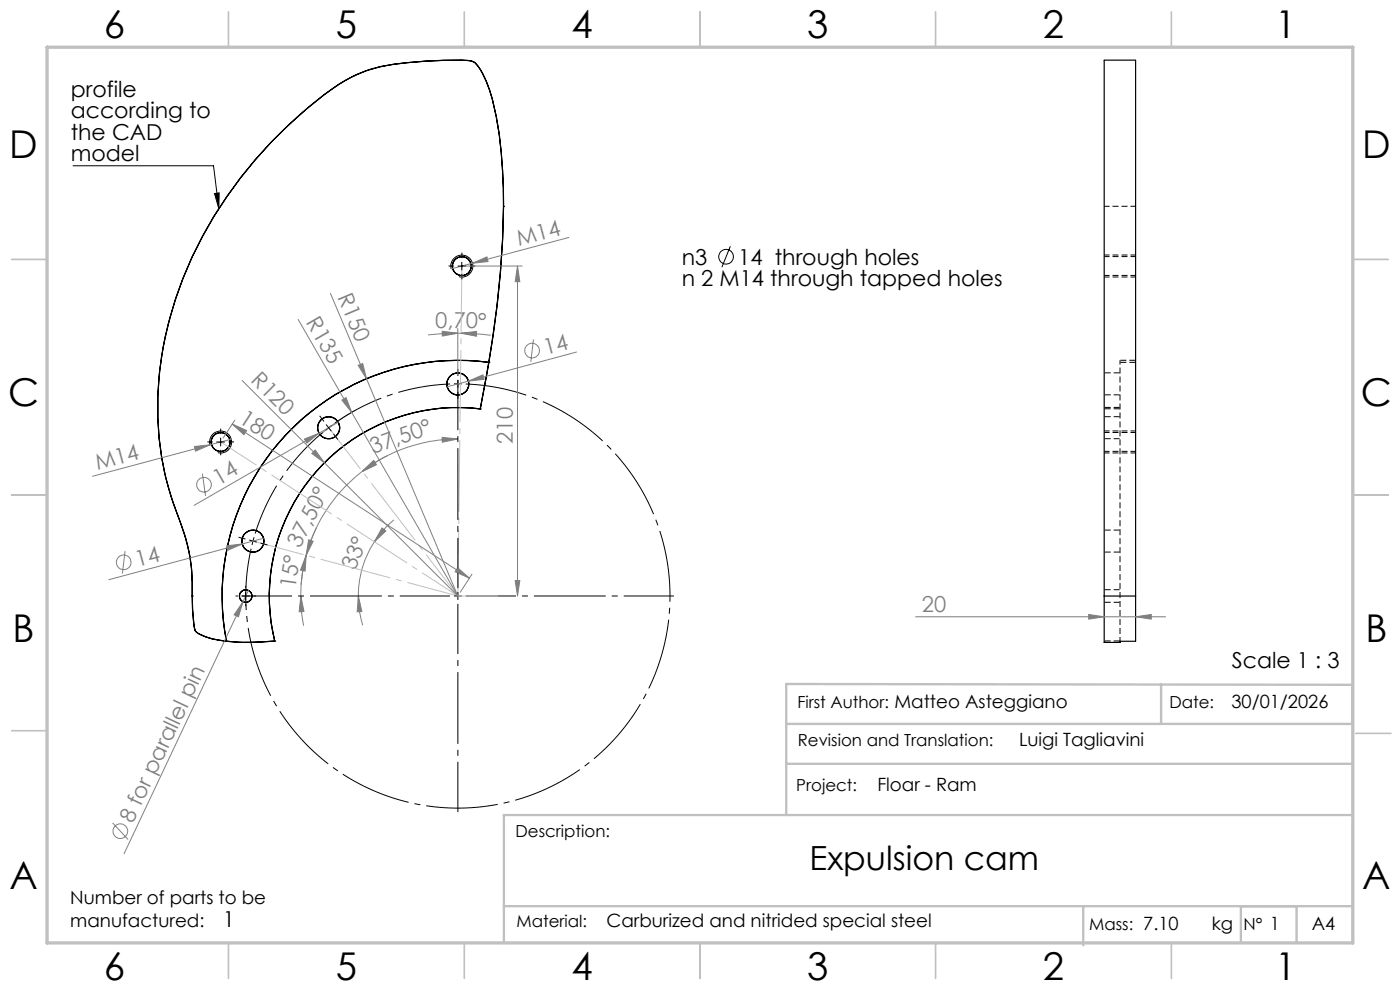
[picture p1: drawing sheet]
<svg xmlns="http://www.w3.org/2000/svg" width="297mm" height="210mm" viewBox="0 0 297 210" stroke-linecap="round" stroke-linejoin="round" font-family="sans-serif">
<g fill="none" stroke="#000" stroke-width=".25">
<path d="M106.8 43.8h.1M106.8 43.8a205.8 205.8 0 0 1-3.1 33.1M106.8 43.8a93 93 0 0 0-2.4-22.9 17 17 0 0 0-3.7-7.6 5.6 5.6 0 0 0-2.8-.5 95.5 95.5 0 0 0-16.9 1.3 28.3 28.3 0 0 0-12.3 6 91.8 91.8 0 0 0-31.4 43 67.1 67.1 0 0 0 .7 47 37.8 37.8 0 0 1 2.8 16.3M106.8 43.8a227.9 227.9 0 0 1-4.9 42.9M106.8 43.8a93 93 0 0 0-2.4-22.9 17 17 0 0 0-3.7-7.6 4.9 4.9 0 0 0-2.8-.5 90.5 90.5 0 0 0-17.5 1.4 29.3 29.3 0 0 0-11.5 5.8 91.7 91.7 0 0 0-31.8 43.8 67.2 67.2 0 0 0 1.3 47.5 36.3 36.3 0 0 1 2.4 15.1M103.7 76.9h.1M103.7 76.9a50 50 0 0 0-55.7 59.1M103.7 76.9l-1.8 9.8M101.9 86.7h.1M101.9 86.7a40 40 0 0 0-43.6 49.3M40.8 126.4h.1M40.8 126.4a30.6 30.6 0 0 0 .6 7.4 4.2 4.2 0 0 0 2.3 1.3l1.3 .4 3 .5"/>
<path d="M40.8 126.4a25 25 0 0 0 .7 7.5 7.2 7.2 0 0 0 3.5 1.6 40.4 40.4 0 0 0 13.3 .5M48 136h.1M58.3 136h.1M58.3 136l-6.8 .3-3.5-.3M234.2 126.4v-113.6h6.7v113.6M234.2 126.4v9.9h3.4v-.3h3.3v-9.6M234.2 126.4h6.7"/>
<circle cx="98" cy="56.5" r="2.02"/>
<circle cx="46.8" cy="93.8" r="1.99"/>
<circle cx="69.7" cy="90.7" r="2.34"/>
<circle cx="69.7" cy="90.7" r="2.35"/>
<circle cx="97.1" cy="81.4" r="2.34"/>
<circle cx="53.7" cy="114.8" r="2.33"/>
<circle cx="53.7" cy="114.8" r="2.34"/>
<circle cx="52.1" cy="126.4" r="1.33"/>
</g>
<path d="M234.3 58.4h6.6M234.3 54.1h6.6M234.3 58.8h6.6M240.9 43.8h-6.6M240.9 54.4h-6.6M234.3 95.7h6.6M234.3 91.4h6.6M234.3 96.1h6.6M240.9 91.7h-6.6" fill="none" stroke="#000" stroke-width=".21" stroke-dasharray="1.3 .6" stroke-dashoffset=".2" stroke-linecap="butt"/>
<g fill="none" stroke="#000" stroke-width=".21" stroke-dasharray="1.3 .6" stroke-dashoffset="-.1" stroke-linecap="butt">
<path d="M237.6 79.1h-3.3M240.9 76.9h-3.3M240.9 76.4h-3.3M234.3 93.1h3.3M234.3 83.8h3.3M237.6 86.7h-3.3M237.6 86.4h-3.3M237.6 88.4h-3.3M234.3 117.1h3.3M237.6 112.4h-3.3M234.3 136h3.3M234.3 127.8h3.3"/>
<path d="M237.6 125.1h-3.3"/>
</g>
<path d="M237.6 136v-59.6" fill="none" stroke="#000" stroke-width=".21" stroke-dasharray="1.3 .6" stroke-dashoffset=".4" stroke-linecap="butt"/>
<g fill="none" stroke="#808080" stroke-width=".21">
<path d="M99 56.4h11.8M100.2 55.8l3.1-1.3 .2 1zM109.8 56.4l.5 3.4h-1zM109.8 56.4v70M120.7 50.4l-25 6.6M63.3 67.8l11.3 19.7M70.1 62.2l7.7 18.2M76 77.5l.9-.4 .9 3.3zM93.8 70.3l3.3 .4-3.3 .6zM97.1 70.7h.7M97.1 70.7l-3.2 .1-3.1 .2M97.1 69.7v9.9"/>
<path d="M97.8 70.7l3.3-.4v1zM97.8 70.7l6.3 .4M113.2 72l-.6 4.8M122.3 74.7l-27.4 7.3M41.2 94.7l3.4-.3-3.1 1.3zM49.1 93.2l-29.5 7.8M49.2 89.9l3.1 1.4-.5 .9zM49.2 89.9l50.4 32.8M49.8 89.1l-2.5 3.8M51.4 80.7l17.4 17.5M64.6 93.1l3.1-1.2-2.6 2.1zM66.9 95.5l1.9 2.7-2.7-2z"/>
<path d="M67.7 91.9l-26.5 15.3M68.8 98.2l28.3 28.2M71.8 89.6l-4.1 2.3M72.5 84.9l.9-.6 1.2 3.2zM74.6 87.5l22.5 38.9M75.5 87a41.7 41.7 0 0 0-7.4 5.1M77.8 80.4l19.3 46M82.2 96.7l-2.1 1.1-3.3 2.2M93.8 92.8l3.3 .3-3.3 .7zM97.1 93.1a33.2 33.2 0 0 0-20.3 6.9M99.4 80.8l3-1.3 .3 1zM26.5 116.9l-.5 4.8"/>
<path d="M42.9 100.5l.7 4.7M48.1 115.8l3.3-.4-3.1 1.3zM55.9 114.2l-32.8 8.8M64.9 117.8l-.2 3.3-1-.2zM64.9 117.8l-.8 3.9-.2 2.3M64.9 117.8a33.3 33.3 0 0 0-1.1 8.6M65.5 114.5l.9 .3-1.5 3zM67.1 111.9l-1.5 3.7-.7 2.2M76.8 100l2.5-2.3 .5 .9zM76.8 100a33.5 33.5 0 0 0-11.9 17.8M79.4 115a20.6 20.6 0 0 0-3.4 11.4M81 112l.8 .6-2.4 2.4z"/>
<path d="M83.6 110.3a20.3 20.3 0 0 0-4.2 4.7M51.5 127.7l-.9 3.1-.9-.4zM51.5 127.7l-25.2 53.4M52.7 125.2l-1.2 2.5M63.8 126.4l.7 3.3-1 .1zM63.8 126.4a31.6 31.6 0 0 0 .6 6.3M76 126.4l.8 3.3-1 .1zM76 126.4a21 21 0 0 0 .9 6.2M97.1 120.4l2.5 2.3-3-1.4zM100.1 121.8l-2.5 3.8M109.3 123.1h1l-.5 3.3zM194.2 130.8h53.1"/>
<path d="M231 130.3l3.2 .5-3.2 .5zM240.9 130.8l3.3-.5v1zM23.9 174.5l3.3 3.6"/>
<circle cx="112.9" cy="74.4" r="1.55"/>
<circle cx="26.2" cy="119.3" r="1.55"/>
<circle cx="43.3" cy="102.8" r="1.56"/>
<circle cx="25.5" cy="176.3" r="1.55"/>
</g>
<g fill="none" stroke="#000" stroke-width=".21">
<path d="M15.5 35.2h29.8l1.1 9.1M45.5 41.1l1-.2-.1 3.4zM95.7 57a2.34 2.34 0 0 1 2.1-2.9 2.34 2.34 0 0 1 2.5 2.5 2.34 2.34 0 0 1-2.9 2.1M97.2 56.4h1.6M98 55.6v1.7M154.9 52.2l-1.8 4.5M44.6 94.4a2.33 2.33 0 0 1 2-3 2.33 2.33 0 0 1 2.5 2.6 2.33 2.33 0 0 1-2.9 2M46 93.8h1.6M46.8 92.9v1.7M69.2 90.1l.5 .6M69.7 90.7l-.6 .6M69.7 90.7l.5 .7"/>
<path d="M70.4 90.2l-.7 .5M51.3 126.4h1.7M52.1 125.6v1.7"/>
<circle cx="154" cy="54.5" r="1.55"/>
</g>
<g fill="none" stroke="#000" stroke-width=".21" stroke-dasharray="15.2 1.3 1.3 1.3" stroke-linecap="butt">
<path d="M96.3 56.4h-1.1M98 54.8v-1.2M98 58.1v1.2M99.7 56.4h1.1M97.1 79.8v-1.5M45.2 93.7h-1.2M46.8 92.1v-1.2M46.8 95.4v1.2M48.5 93.7h1.2M68.7 89.4l-.9-1.2M70.8 92l.9 1.2M97.1 81.4h-.8"/>
<path d="M97.1 81.4h.9M97.1 81.4v-.8M97.1 81.4v.9M97.1 83.1v1.5M52.1 114.3l-1.5-.3M53.7 114.8l-.2 .8M53.7 114.8l.2-.8M53.7 114.8l-.8-.2M53.7 114.8l.8 .2M55.3 115.2l1.4 .4M50.5 126.4h-.5M52.1 124.8v-.5"/>
<path d="M52.1 128.1v.5M53.8 126.4h.5M97.1 126.4v-.8M97.1 126.4h-.8M97.1 126.4v.9M97.1 126.4h.9"/>
</g>
<path d="M68.4 91.8a45 45 0 0 0-14.3 21.4M95.5 81.5a45 45 0 0 0-24.4 8.2" fill="none" stroke="#000" stroke-width=".21" stroke-dasharray="15.2 1.3 1.3 1.3" stroke-dashoffset="4.1" stroke-linecap="butt"/>
<path d="M53.3 116.4a45 45 0 0 0 36.6 54.4 45 45 0 0 0 52-39.9 45 45 0 0 0-43.1-49.4" fill="none" stroke="#000" stroke-width=".21" stroke-dasharray="15.2 1.3 1.3 1.3" stroke-dashoffset="2.1" stroke-linecap="butt"/>
<path d="M69.7 90.7l27.4 35.7M53.7 114.8l43.4 11.6" fill="none" stroke="#c0c0c0" stroke-width=".21" stroke-dasharray="15.2 1.3 1.3 1.3" stroke-dashoffset="4.2" stroke-linecap="butt"/>
<path d="M97.1 126.4l.9-70" fill="none" stroke="#c0c0c0" stroke-width=".21" stroke-dasharray="15.2 1.3 1.3 1.3" stroke-dashoffset="1.2" stroke-linecap="butt"/>
<path d="M97.1 126.4l-50.3-32.7" fill="none" stroke="#c0c0c0" stroke-width=".21" stroke-dasharray="15.2 1.3 1.3 1.3" stroke-dashoffset="6.2" stroke-linecap="butt"/>
<path d="M95.5 126.4h-44.2M97.1 124.8v-44.2M97.1 128.1v44.2M98.8 126.4h44.2" fill="none" stroke="#000" stroke-width=".21" stroke-dasharray="15.2 1.3 1.3 1.3" stroke-dashoffset="4.6" stroke-linecap="butt"/>
<path d="M97.1 126.4h8.6" fill="none" stroke="#c0c0c0" stroke-width=".21"/>
<g fill="none" stroke="#c0c0c0" stroke-width=".35">
<path d="M48.5 2.5v7.5M98.5 2.5v7.5M148.5 2.5v7.5M198.5 2.5v7.5M248.5 2.5v7.5M2.5 55h7.5M287 55h7.5M2.5 105h7.5M287 105h7.5M2.5 155h7.5M287.6 155.6h7.5M48.5 200v7.5"/>
<path d="M98.5 200v7.5M148.5 200v7.5M198.5 200v7.5M248.5 200v7.5"/>
</g>
<path d="M166.8 153.6h120.1v-8.3l-120.1-.2v27.8M246.3 145.2v8.4M166.8 162h120.1M286.9 172.9h-180v27.1M106.9 192.2h180M229.8 192.2v8.3M263.2 192.2v7.7M275.1 192.2v7.7" fill="none" stroke="#c0c0c0" stroke-width=".5"/>
<path d="M10 10h277v190h-277z" fill="none" stroke="#c0c0c0" stroke-width=".7"/>
<g fill="#808080">
<path d="M76 77.5l.9-.4 .9 3.3z"/>
<path d="M72.5 84.9l.9-.6 1.2 3.2z"/>
<path d="M66.9 95.5l1.9 2.7-2.7-2z"/>
<path d="M48.1 115.8l3.3-.4-3.1 1.3z"/>
<path d="M100.2 55.8l3.1-1.3 .2 1z"/>
<path d="M41.2 94.7l3.4-.3-3.1 1.3z"/>
<path d="M99.4 80.8l3-1.3 .3 1z"/>
<path d="M64.6 93.1l3.1-1.2-2.6 2.1z"/>
<path d="M51.5 127.7l-.9 3.1-.9-.4z"/>
<path d="M109.8 56.4l.5 3.4h-1zM109.3 123.1h1l-.5 3.3z"/>
<path d="M97.1 120.4l2.5 2.3-3-1.4zM49.2 89.9l3.1 1.4-.5 .9z"/>
<path d="M97.8 70.7l3.3-.4v1zM93.8 70.3l3.3 .4-3.3 .6z"/>
<path d="M93.8 92.8l3.3 .3-3.3 .7zM76.8 100l2.5-2.3 .5 .9z"/>
<path d="M76.8 100l2.5-2.3 .5 .9zM64.9 117.8l-.2 3.3-1-.2z"/>
<path d="M81 112l.8 .6-2.4 2.4zM76 126.4l.8 3.3-1 .1z"/>
<path d="M65.5 114.5l.9 .3-1.5 3zM63.8 126.4l.7 3.3-1 .1z"/>
</g>
<path d="M45.5 41.1l1-.2-.1 3.4z" fill="#000"/>
<path d="M240.9 130.8l3.3-.5v1zM231 130.3l3.2 .5-3.2 .5z" fill="#808080"/>
<g font-size="8.1">
<text x="22" y="8">6</text>
<text x="71.2" y="8">5</text>
<text x="121.2" y="8">4</text>
<text x="171.2" y="8">3</text>
<text x="221.2" y="8">2</text>
<text x="270.5" y="8">1</text>
<text x="2" y="33.6">D</text>
<text x="289" y="33.6">D</text>
<text x="1.7" y="86.1">C</text>
<text x="288.7" y="86.1">C</text>
<text x="2.7" y="136.1">B</text>
<text x="289.7" y="136.1">B</text>
<text x="2" y="188.6">A</text>
<text x="289" y="188.6">A</text>
<text x="22" y="208">6</text>
<text x="71.2" y="208">5</text>
<text x="121.2" y="208">4</text>
<text x="171.2" y="208">3</text>
<text x="221.2" y="208">2</text>
<text x="270.5" y="208">1</text>
</g>
<text font-size="7.1" x="171.7" y="184.5">Expulsion cam</text>
<g font-size="4.7">
<text x="15" y="20.5">profile</text>
<text x="15" y="25.1">according to</text>
<text x="15" y="29.6">the CAD</text>
<text x="15" y="34.1">model</text>
<text x="144.6" y="56.2">n3</text>
<text x="156.6" y="56.2">14 through holes</text>
<text x="144.6" y="60.7">n 2 M14 through tapped holes</text>
<text x="261.3" y="141.6">Scale 1 : 3</text>
<text x="47.3" y="196.7">1</text>
</g>
<g font-size="4.7" fill="#808080">
<text x="110.1" y="52.2" transform="rotate(-15 110.1 52.2)">M14</text>
<text x="71.6" y="63" transform="rotate(67 71.6 63)">R150</text>
<text x="64.8" y="68.4" transform="rotate(60 64.8 68.4)">R135</text>
<text x="92.3" y="69.6" transform="rotate(1 92.3 69.6)">0,70°</text>
<text x="115.8" y="75.3" transform="rotate(-15 115.8 75.3)">14</text>
<text x="53" y="80.9" transform="rotate(45 53 80.9)">R120</text>
<text x="50.5" y="89.5" transform="rotate(33 50.5 89.5)">180</text>
<text x="108.8" y="94.1" transform="rotate(-90 108.8 94.1)">210</text>
<text x="20.7" y="99.7" transform="rotate(-15 20.7 99.7)">M14</text>
<text x="79.2" y="96.4" transform="rotate(-20 79.2 96.4)">37,50°</text>
<text x="46.4" y="103" transform="rotate(-30 46.4 103)">14</text>
<text x="63.6" y="116.5" transform="rotate(-62 63.6 116.5)">37,50°</text>
<text x="29.2" y="120.3" transform="rotate(-15 29.2 120.3)">14</text>
<text x="62.7" y="125" transform="rotate(-82 62.7 125)">15°</text>
<text x="75.4" y="121.2" transform="rotate(-67 75.4 121.2)">33°</text>
<text x="195.6" y="129.8">20</text>
<text x="28.2" y="174.7" transform="rotate(-65 28.2 174.7)">8 for parallel pin</text>
</g>
<g font-size="3.9">
<text x="261.2" y="150.2">30/01/2026</text>
<text x="216.2" y="158.3">Luigi Tagliavini</text>
<text x="186.1" y="167.8">Floar - Ram</text>
<text x="14.9" y="191.8">Number of parts to be</text>
<text x="14.9" y="196.7">manufactured:</text>
<text x="128.7" y="196.7">Carburized and nitrided special steel</text>
<text x="257.1" y="197.3">kg</text>
<text x="278.3" y="197.4">A4</text>
</g>
<g font-size="3.5">
<text x="169.2" y="150.1">First Author: Matteo Asteggiano</text>
<text x="248.1" y="150.1">Date:</text>
<text x="169.3" y="158.3">Revision and Translation:</text>
<text x="168.9" y="167.8">Project:</text>
<text x="109.4" y="177.5">Description:</text>
<text x="109.6" y="196.7">Material:</text>
<text x="231.1" y="197.3">Mass: 7.10</text>
<text x="263.8" y="197.3">N° 1</text>
</g>
</svg>
